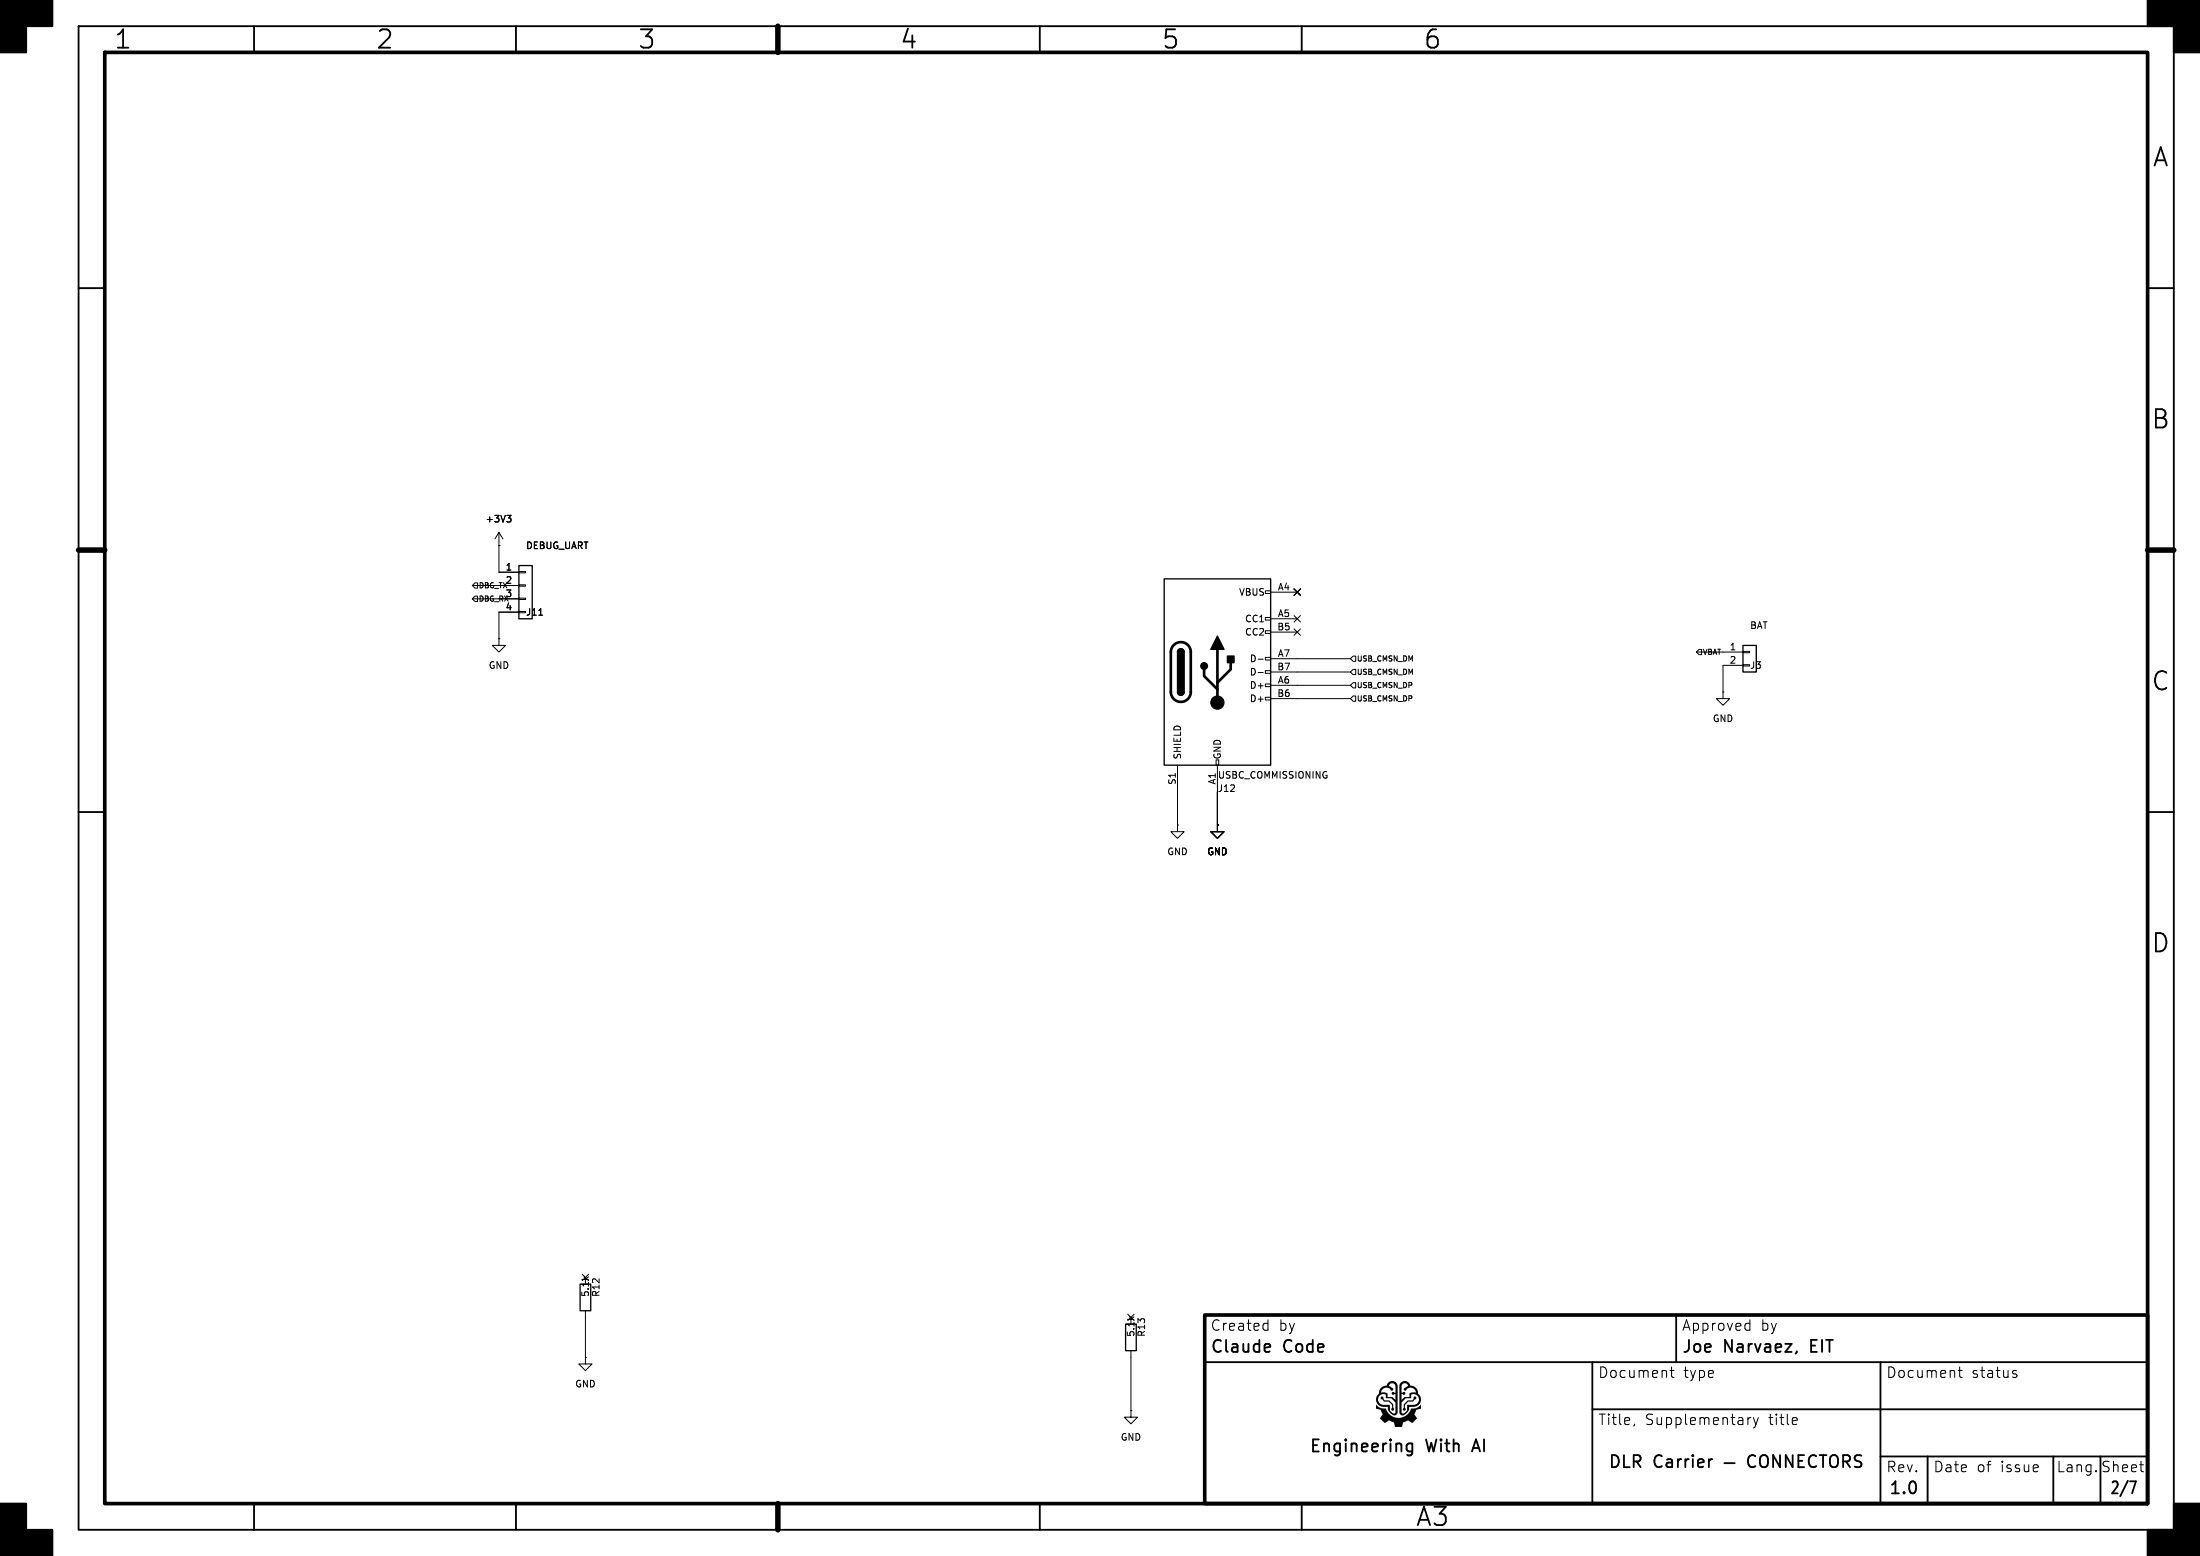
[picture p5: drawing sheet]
(kicad_sch
 (version 20250114)
 (generator "eeschema")
 (generator_version "9.0")
 (paper "A3")
 (title_block
  (title "DLR Carrier — CONNECTORS")
  (rev "1.0")
  (company "Engineering With AI"))
 (lib_symbols
  (symbol "Connector_Generic:Conn_01x04"
   (pin_names
    (offset 1.016) (hide yes)) (exclude_from_sim no) (in_bom yes) (on_board yes)
   (property "Reference" "J" (at 0 5.08 0) (effects (font (size 1.27 1.27))))
   (property "Value" "Conn_01x04" (at 0 -7.62 0) (effects (font (size 1.27 1.27))))
   (property "Footprint" "" (at 0 0 0) (effects (font (size 1.27 1.27)) (hide yes)))
   (property "Datasheet" "~" (at 0 0 0) (effects (font (size 1.27 1.27)) (hide yes)))
   (property "Description" "Generic connector, single row, 01x04, script generated (kicad-library-utils/schlib/autogen/connector/)" (at 0 0 0) (effects (font (size 1.27 1.27)) (hide yes)))
   (symbol "Conn_01x04_1_1"
    (rectangle (start -1.27 3.81) (end 1.27 -6.35) (stroke (width 0.254) (type default)) (fill (type background)))
    (rectangle (start -1.27 2.667) (end 0 2.413) (stroke (width 0.1524) (type default)) (fill (type none)))
    (rectangle (start -1.27 0.127) (end 0 -0.127) (stroke (width 0.1524) (type default)) (fill (type none)))
    (rectangle (start -1.27 -2.413) (end 0 -2.667) (stroke (width 0.1524) (type default)) (fill (type none)))
    (rectangle (start -1.27 -4.953) (end 0 -5.207) (stroke (width 0.1524) (type default)) (fill (type none)))
    (pin passive line (at -5.08 2.54 0) (length 3.81) (name "Pin_1" (effects (font (size 1.27 1.27)))) (number "1" (effects (font (size 1.27 1.27)))))
    (pin passive line (at -5.08 0 0) (length 3.81) (name "Pin_2" (effects (font (size 1.27 1.27)))) (number "2" (effects (font (size 1.27 1.27)))))
    (pin passive line (at -5.08 -2.54 0) (length 3.81) (name "Pin_3" (effects (font (size 1.27 1.27)))) (number "3" (effects (font (size 1.27 1.27)))))
    (pin passive line (at -5.08 -5.08 0) (length 3.81) (name "Pin_4" (effects (font (size 1.27 1.27)))) (number "4" (effects (font (size 1.27 1.27))))))
   (embedded_fonts no))
  (symbol "Connector:USB_C_Receptacle_USB2.0_14P"
   (pin_names
    (offset 1.016)) (exclude_from_sim no) (in_bom yes) (on_board yes)
   (property "Reference" "J" (at 0 22.225 0) (effects (font (size 1.27 1.27))))
   (property "Value" "USB_C_Receptacle_USB2.0_14P" (at 0 19.685 0) (effects (font (size 1.27 1.27))))
   (property "Footprint" "" (at 3.81 0 0) (effects (font (size 1.27 1.27)) (hide yes)))
   (property "Datasheet" "https://www.usb.org/sites/default/files/documents/usb_type-c.zip" (at 3.81 0 0) (effects (font (size 1.27 1.27)) (hide yes)))
   (property "Description" "USB 2.0-only 14P Type-C Receptacle connector" (at 0 0 0) (effects (font (size 1.27 1.27)) (hide yes)))
   (symbol "USB_C_Receptacle_USB2.0_14P_0_0"
    (rectangle (start -0.254 -17.78) (end 0.254 -16.764) (stroke (width 0) (type default)) (fill (type none)))
    (rectangle (start 10.16 15.494) (end 9.144 14.986) (stroke (width 0) (type default)) (fill (type none)))
    (rectangle (start 10.16 10.414) (end 9.144 9.906) (stroke (width 0) (type default)) (fill (type none)))
    (rectangle (start 10.16 7.874) (end 9.144 7.366) (stroke (width 0) (type default)) (fill (type none)))
    (rectangle (start 10.16 2.794) (end 9.144 2.286) (stroke (width 0) (type default)) (fill (type none)))
    (rectangle (start 10.16 0.254) (end 9.144 -0.254) (stroke (width 0) (type default)) (fill (type none)))
    (rectangle (start 10.16 -2.286) (end 9.144 -2.794) (stroke (width 0) (type default)) (fill (type none)))
    (rectangle (start 10.16 -4.826) (end 9.144 -5.334) (stroke (width 0) (type default)) (fill (type none))))
   (symbol "USB_C_Receptacle_USB2.0_14P_0_1"
    (rectangle (start -10.16 17.78) (end 10.16 -17.78) (stroke (width 0.254) (type default)) (fill (type background)))
    (polyline (pts (xy -8.89 -3.81) (xy -8.89 3.81)) (stroke (width 0.508) (type default)) (fill (type none)))
    (rectangle (start -7.62 -3.81) (end -6.35 3.81) (stroke (width 0.254) (type default)) (fill (type outline)))
    (arc (start -7.62 3.81) (mid -6.985 4.4423) (end -6.35 3.81) (stroke (width 0.254) (type default)) (fill (type none)))
    (arc (start -7.62 3.81) (mid -6.985 4.4423) (end -6.35 3.81) (stroke (width 0.254) (type default)) (fill (type outline)))
    (arc (start -8.89 3.81) (mid -6.985 5.7067) (end -5.08 3.81) (stroke (width 0.508) (type default)) (fill (type none)))
    (arc (start -5.08 -3.81) (mid -6.985 -5.7067) (end -8.89 -3.81) (stroke (width 0.508) (type default)) (fill (type none)))
    (arc (start -6.35 -3.81) (mid -6.985 -4.4423) (end -7.62 -3.81) (stroke (width 0.254) (type default)) (fill (type none)))
    (arc (start -6.35 -3.81) (mid -6.985 -4.4423) (end -7.62 -3.81) (stroke (width 0.254) (type default)) (fill (type outline)))
    (polyline (pts (xy -5.08 3.81) (xy -5.08 -3.81)) (stroke (width 0.508) (type default)) (fill (type none)))
    (circle (center -2.54 1.143) (radius 0.635) (stroke (width 0.254) (type default)) (fill (type outline)))
    (polyline (pts (xy -1.27 4.318) (xy 0 6.858) (xy 1.27 4.318) (xy -1.27 4.318)) (stroke (width 0.254) (type default)) (fill (type outline)))
    (polyline (pts (xy 0 -2.032) (xy 2.54 0.508) (xy 2.54 1.778)) (stroke (width 0.508) (type default)) (fill (type none)))
    (polyline (pts (xy 0 -3.302) (xy -2.54 -0.762) (xy -2.54 0.508)) (stroke (width 0.508) (type default)) (fill (type none)))
    (polyline (pts (xy 0 -5.842) (xy 0 4.318)) (stroke (width 0.508) (type default)) (fill (type none)))
    (circle (center 0 -5.842) (radius 1.27) (stroke (width 0) (type default)) (fill (type outline)))
    (rectangle (start 1.905 1.778) (end 3.175 3.048) (stroke (width 0.254) (type default)) (fill (type outline))))
   (symbol "USB_C_Receptacle_USB2.0_14P_1_1"
    (pin passive line (at -7.62 -22.86 90) (length 5.08) (name "SHIELD" (effects (font (size 1.27 1.27)))) (number "S1" (effects (font (size 1.27 1.27)))))
    (pin passive line (at 0 -22.86 90) (length 5.08) (name "GND" (effects (font (size 1.27 1.27)))) (number "A1" (effects (font (size 1.27 1.27)))))
    (pin passive line (at 0 -22.86 90) (length 5.08) (hide yes) (name "GND" (effects (font (size 1.27 1.27)))) (number "A12" (effects (font (size 1.27 1.27)))))
    (pin passive line (at 0 -22.86 90) (length 5.08) (hide yes) (name "GND" (effects (font (size 1.27 1.27)))) (number "B1" (effects (font (size 1.27 1.27)))))
    (pin passive line (at 0 -22.86 90) (length 5.08) (hide yes) (name "GND" (effects (font (size 1.27 1.27)))) (number "B12" (effects (font (size 1.27 1.27)))))
    (pin passive line (at 15.24 15.24 180) (length 5.08) (name "VBUS" (effects (font (size 1.27 1.27)))) (number "A4" (effects (font (size 1.27 1.27)))))
    (pin passive line (at 15.24 15.24 180) (length 5.08) (hide yes) (name "VBUS" (effects (font (size 1.27 1.27)))) (number "A9" (effects (font (size 1.27 1.27)))))
    (pin passive line (at 15.24 15.24 180) (length 5.08) (hide yes) (name "VBUS" (effects (font (size 1.27 1.27)))) (number "B4" (effects (font (size 1.27 1.27)))))
    (pin passive line (at 15.24 15.24 180) (length 5.08) (hide yes) (name "VBUS" (effects (font (size 1.27 1.27)))) (number "B9" (effects (font (size 1.27 1.27)))))
    (pin bidirectional line (at 15.24 10.16 180) (length 5.08) (name "CC1" (effects (font (size 1.27 1.27)))) (number "A5" (effects (font (size 1.27 1.27)))))
    (pin bidirectional line (at 15.24 7.62 180) (length 5.08) (name "CC2" (effects (font (size 1.27 1.27)))) (number "B5" (effects (font (size 1.27 1.27)))))
    (pin bidirectional line (at 15.24 2.54 180) (length 5.08) (name "D-" (effects (font (size 1.27 1.27)))) (number "A7" (effects (font (size 1.27 1.27)))))
    (pin bidirectional line (at 15.24 0 180) (length 5.08) (name "D-" (effects (font (size 1.27 1.27)))) (number "B7" (effects (font (size 1.27 1.27)))))
    (pin bidirectional line (at 15.24 -2.54 180) (length 5.08) (name "D+" (effects (font (size 1.27 1.27)))) (number "A6" (effects (font (size 1.27 1.27)))))
    (pin bidirectional line (at 15.24 -5.08 180) (length 5.08) (name "D+" (effects (font (size 1.27 1.27)))) (number "B6" (effects (font (size 1.27 1.27))))))
   (embedded_fonts no))
  (symbol "Connector_Generic:Conn_01x02"
   (pin_names
    (offset 1.016) (hide yes)) (exclude_from_sim no) (in_bom yes) (on_board yes)
   (property "Reference" "J" (at 0 2.54 0) (effects (font (size 1.27 1.27))))
   (property "Value" "Conn_01x02" (at 0 -5.08 0) (effects (font (size 1.27 1.27))))
   (property "Footprint" "" (at 0 0 0) (effects (font (size 1.27 1.27)) (hide yes)))
   (property "Datasheet" "~" (at 0 0 0) (effects (font (size 1.27 1.27)) (hide yes)))
   (property "Description" "Generic connector, single row, 01x02, script generated (kicad-library-utils/schlib/autogen/connector/)" (at 0 0 0) (effects (font (size 1.27 1.27)) (hide yes)))
   (symbol "Conn_01x02_1_1"
    (rectangle (start -1.27 1.27) (end 1.27 -3.81) (stroke (width 0.254) (type default)) (fill (type background)))
    (rectangle (start -1.27 0.127) (end 0 -0.127) (stroke (width 0.1524) (type default)) (fill (type none)))
    (rectangle (start -1.27 -2.413) (end 0 -2.667) (stroke (width 0.1524) (type default)) (fill (type none)))
    (pin passive line (at -5.08 0 0) (length 3.81) (name "Pin_1" (effects (font (size 1.27 1.27)))) (number "1" (effects (font (size 1.27 1.27)))))
    (pin passive line (at -5.08 -2.54 0) (length 3.81) (name "Pin_2" (effects (font (size 1.27 1.27)))) (number "2" (effects (font (size 1.27 1.27))))))
   (embedded_fonts no))
  (symbol "Device:R"
   (pin_numbers (hide yes))
   (pin_names
    (offset 0)) (exclude_from_sim no) (in_bom yes) (on_board yes)
   (property "Reference" "R" (at 2.032 0 90) (effects (font (size 1.27 1.27))))
   (property "Value" "R" (at 0 0 90) (effects (font (size 1.27 1.27))))
   (property "Footprint" "" (at -1.778 0 90) (effects (font (size 1.27 1.27)) (hide yes)))
   (property "Datasheet" "~" (at 0 0 0) (effects (font (size 1.27 1.27)) (hide yes)))
   (property "Description" "Resistor" (at 0 0 0) (effects (font (size 1.27 1.27)) (hide yes)))
   (symbol "R_0_1"
    (rectangle (start -1.016 -2.54) (end 1.016 2.54) (stroke (width 0.254) (type default)) (fill (type none))))
   (symbol "R_1_1"
    (pin passive line (at 0 3.81 270) (length 1.27) (name "~" (effects (font (size 1.27 1.27)))) (number "1" (effects (font (size 1.27 1.27)))))
    (pin passive line (at 0 -3.81 90) (length 1.27) (name "~" (effects (font (size 1.27 1.27)))) (number "2" (effects (font (size 1.27 1.27))))))
   (embedded_fonts no))
  (symbol "power:+3V3"
   (power)
   (pin_numbers (hide yes))
   (pin_names
    (offset 0) (hide yes)) (exclude_from_sim no) (in_bom yes) (on_board yes)
   (property "Reference" "#PWR" (at 0 -3.81 0) (effects (font (size 1.27 1.27)) (hide yes)))
   (property "Value" "+3V3" (at 0 3.556 0) (effects (font (size 1.27 1.27))))
   (property "Footprint" "" (at 0 0 0) (effects (font (size 1.27 1.27)) (hide yes)))
   (property "Datasheet" "" (at 0 0 0) (effects (font (size 1.27 1.27)) (hide yes)))
   (property "Description" "Power symbol creates a global label with name \"+3V3\"" (at 0 0 0) (effects (font (size 1.27 1.27)) (hide yes)))
   (symbol "+3V3_0_1"
    (polyline (pts (xy -0.762 1.27) (xy 0 2.54)) (stroke (width 0) (type default)) (fill (type none)))
    (polyline (pts (xy 0 2.54) (xy 0.762 1.27)) (stroke (width 0) (type default)) (fill (type none)))
    (polyline (pts (xy 0 0) (xy 0 2.54)) (stroke (width 0) (type default)) (fill (type none))))
   (symbol "+3V3_1_1"
    (pin power_in line (at 0 0 90) (length 0) (name "~" (effects (font (size 1.27 1.27)))) (number "1" (effects (font (size 1.27 1.27))))))
   (embedded_fonts no))
  (symbol "power:GND"
   (power)
   (pin_numbers (hide yes))
   (pin_names
    (offset 0) (hide yes)) (exclude_from_sim no) (in_bom yes) (on_board yes)
   (property "Reference" "#PWR" (at 0 -6.35 0) (effects (font (size 1.27 1.27)) (hide yes)))
   (property "Value" "GND" (at 0 -3.81 0) (effects (font (size 1.27 1.27))))
   (property "Footprint" "" (at 0 0 0) (effects (font (size 1.27 1.27)) (hide yes)))
   (property "Datasheet" "" (at 0 0 0) (effects (font (size 1.27 1.27)) (hide yes)))
   (property "Description" "Power symbol creates a global label with name \"GND\" , ground" (at 0 0 0) (effects (font (size 1.27 1.27)) (hide yes)))
   (symbol "GND_0_1"
    (polyline (pts (xy 0 0) (xy 0 -1.27) (xy 1.27 -1.27) (xy 0 -2.54) (xy -1.27 -1.27) (xy 0 -1.27)) (stroke (width 0) (type default)) (fill (type none))))
   (symbol "GND_1_1"
    (pin power_in line (at 0 0 270) (length 0) (name "~" (effects (font (size 1.27 1.27)))) (number "1" (effects (font (size 1.27 1.27))))))
   (embedded_fonts no)))
 (symbol
  (lib_id "Connector_Generic:Conn_01x04")
  (at 100.33 111.76 0)
  (unit 1)
  (exclude_from_sim no)
  (in_bom yes)
  (on_board yes)
  (dnp no)
  (fields_autoplaced no)
  (property "Reference" "J11" (at 100.33 116.84 0.0000) (effects (font (size 1.27 1.27)) (justify left)))
  (property "Value" "DEBUG_UART" (at 100.33 104.14 0.0000) (effects (font (size 1.27 1.27)) (justify left)))
  (property "Footprint" "Connector_PinHeader_2.54mm:PinHeader_1x04_P2.54mm_Vertical" (at 100.33 111.76 0.0000) (effects (font (size 1.27 1.27)) (hide yes)))
  (pin "1")
  (pin "2")
  (pin "3")
  (pin "4"))
 (symbol
  (lib_id "Connector:USB_C_Receptacle_USB2.0_14P")
  (at 232.41 128.27 0)
  (unit 1)
  (exclude_from_sim no)
  (in_bom yes)
  (on_board yes)
  (dnp no)
  (fields_autoplaced no)
  (property "Reference" "J12" (at 232.41 150.495 0.0000) (effects (font (size 1.27 1.27)) (justify left)))
  (property "Value" "USBC_COMMISSIONING" (at 232.41 147.955 0.0000) (effects (font (size 1.27 1.27)) (justify left)))
  (property "Footprint" "Connector_USB:USB_C_Receptacle_GCT_USB4085" (at 236.22 128.27 0.0000) (effects (font (size 1.27 1.27)) (hide yes)))
  (pin "S1")
  (pin "A1")
  (pin "A12")
  (pin "B1")
  (pin "B12")
  (pin "A4")
  (pin "A9")
  (pin "B4")
  (pin "B9")
  (pin "A5")
  (pin "B5")
  (pin "A7")
  (pin "B7")
  (pin "A6")
  (pin "B6"))
 (symbol
  (lib_id "Connector_Generic:Conn_01x02")
  (at 334.01 124.46 0)
  (unit 1)
  (exclude_from_sim no)
  (in_bom yes)
  (on_board yes)
  (dnp no)
  (fields_autoplaced no)
  (property "Reference" "J3" (at 334.01 127 0.0000) (effects (font (size 1.27 1.27)) (justify left)))
  (property "Value" "BAT" (at 334.01 119.38 0.0000) (effects (font (size 1.27 1.27)) (justify left)))
  (property "Footprint" "TerminalBlock_Phoenix:TerminalBlock_Phoenix_MKDS-1,5-2-5.08_1x02_P5.08mm_Horizontal" (at 334.01 124.46 0.0000) (effects (font (size 1.27 1.27)) (hide yes)))
  (pin "1")
  (pin "2"))
 (symbol
  (lib_id "Device:R")
  (at 111.76 247.65 0)
  (unit 1)
  (exclude_from_sim no)
  (in_bom yes)
  (on_board yes)
  (dnp no)
  (fields_autoplaced no)
  (property "Reference" "R12" (at 113.792 247.65 90) (effects (font (size 1.27 1.27)) (justify left)))
  (property "Value" "5.1k" (at 111.76 247.65 90) (effects (font (size 1.27 1.27)) (justify left)))
  (property "Footprint" "Resistor_SMD:R_0402_1005Metric" (at 109.982 247.65 90) (effects (font (size 1.27 1.27)) (hide yes)))
  (pin "1")
  (pin "2"))
 (symbol
  (lib_id "Device:R")
  (at 215.9 255.27 0)
  (unit 1)
  (exclude_from_sim no)
  (in_bom yes)
  (on_board yes)
  (dnp no)
  (fields_autoplaced no)
  (property "Reference" "R13" (at 217.932 255.27 90) (effects (font (size 1.27 1.27)) (justify left)))
  (property "Value" "5.1k" (at 215.9 255.27 90) (effects (font (size 1.27 1.27)) (justify left)))
  (property "Footprint" "Resistor_SMD:R_0402_1005Metric" (at 214.122 255.27 90) (effects (font (size 1.27 1.27)) (hide yes)))
  (pin "1")
  (pin "2"))
 (symbol
  (lib_id "power:+3V3")
  (at 95.25 104.14 0)
  (unit 1)
  (exclude_from_sim no)
  (in_bom yes)
  (on_board yes)
  (dnp no)
  (fields_autoplaced no)
  (property "Reference" "#PWR001" (at 95.25 100.33 0.0000) (effects (font (size 1.27 1.27)) (justify left) (hide yes)))
  (property "Value" "+3V3" (at 95.25 99.06 0) (effects (font (size 1.27 1.27))))
  (pin "1"))
 (symbol
  (lib_id "power:GND")
  (at 95.25 121.92 0)
  (unit 1)
  (exclude_from_sim no)
  (in_bom yes)
  (on_board yes)
  (dnp no)
  (fields_autoplaced no)
  (property "Reference" "#PWR002" (at 95.25 115.57 0.0000) (effects (font (size 1.27 1.27)) (justify left) (hide yes)))
  (property "Value" "GND" (at 95.25 127 0) (effects (font (size 1.27 1.27))))
  (pin "1"))
 (symbol
  (lib_id "power:GND")
  (at 232.41 157.48 0)
  (unit 1)
  (exclude_from_sim no)
  (in_bom yes)
  (on_board yes)
  (dnp no)
  (fields_autoplaced no)
  (property "Reference" "#PWR003" (at 232.41 151.13 0.0000) (effects (font (size 1.27 1.27)) (justify left) (hide yes)))
  (property "Value" "GND" (at 232.41 162.56 0) (effects (font (size 1.27 1.27))))
  (pin "1"))
 (symbol
  (lib_id "power:GND")
  (at 232.41 157.48 0)
  (unit 1)
  (exclude_from_sim no)
  (in_bom yes)
  (on_board yes)
  (dnp no)
  (fields_autoplaced no)
  (property "Reference" "#PWR004" (at 232.41 151.13 0.0000) (effects (font (size 1.27 1.27)) (justify left) (hide yes)))
  (property "Value" "GND" (at 232.41 162.56 0) (effects (font (size 1.27 1.27))))
  (pin "1"))
 (symbol
  (lib_id "power:GND")
  (at 232.41 157.48 0)
  (unit 1)
  (exclude_from_sim no)
  (in_bom yes)
  (on_board yes)
  (dnp no)
  (fields_autoplaced no)
  (property "Reference" "#PWR005" (at 232.41 151.13 0.0000) (effects (font (size 1.27 1.27)) (justify left) (hide yes)))
  (property "Value" "GND" (at 232.41 162.56 0) (effects (font (size 1.27 1.27))))
  (pin "1"))
 (symbol
  (lib_id "power:GND")
  (at 232.41 157.48 0)
  (unit 1)
  (exclude_from_sim no)
  (in_bom yes)
  (on_board yes)
  (dnp no)
  (fields_autoplaced no)
  (property "Reference" "#PWR006" (at 232.41 151.13 0.0000) (effects (font (size 1.27 1.27)) (justify left) (hide yes)))
  (property "Value" "GND" (at 232.41 162.56 0) (effects (font (size 1.27 1.27))))
  (pin "1"))
 (symbol
  (lib_id "power:GND")
  (at 224.79 157.48 0)
  (unit 1)
  (exclude_from_sim no)
  (in_bom yes)
  (on_board yes)
  (dnp no)
  (fields_autoplaced no)
  (property "Reference" "#PWR007" (at 224.79 151.13 0.0000) (effects (font (size 1.27 1.27)) (justify left) (hide yes)))
  (property "Value" "GND" (at 224.79 162.56 0) (effects (font (size 1.27 1.27))))
  (pin "1"))
 (symbol
  (lib_id "power:GND")
  (at 328.93 132.08 0)
  (unit 1)
  (exclude_from_sim no)
  (in_bom yes)
  (on_board yes)
  (dnp no)
  (fields_autoplaced no)
  (property "Reference" "#PWR008" (at 328.93 125.73 0.0000) (effects (font (size 1.27 1.27)) (justify left) (hide yes)))
  (property "Value" "GND" (at 328.93 137.16 0) (effects (font (size 1.27 1.27))))
  (pin "1"))
 (symbol
  (lib_id "power:GND")
  (at 111.76 259.08 0)
  (unit 1)
  (exclude_from_sim no)
  (in_bom yes)
  (on_board yes)
  (dnp no)
  (fields_autoplaced no)
  (property "Reference" "#PWR009" (at 111.76 252.73 0.0000) (effects (font (size 1.27 1.27)) (justify left) (hide yes)))
  (property "Value" "GND" (at 111.76 264.16 0) (effects (font (size 1.27 1.27))))
  (pin "1"))
 (symbol
  (lib_id "power:GND")
  (at 215.9 269.24 0)
  (unit 1)
  (exclude_from_sim no)
  (in_bom yes)
  (on_board yes)
  (dnp no)
  (fields_autoplaced no)
  (property "Reference" "#PWR010" (at 215.9 262.89 0.0000) (effects (font (size 1.27 1.27)) (justify left) (hide yes)))
  (property "Value" "GND" (at 215.9 274.32 0) (effects (font (size 1.27 1.27))))
  (pin "1"))
 (wire
  (pts (xy 95.25 109.22) (xy 95.25 104.14))
  (stroke (width 0) (type default)))
 (wire
  (pts (xy 95.25 114.3) (xy 90.17 114.3))
  (stroke (width 0) (type default)))
 (wire
  (pts (xy 95.25 111.76) (xy 90.17 111.76))
  (stroke (width 0) (type default)))
 (wire
  (pts (xy 95.25 116.84) (xy 95.25 121.92))
  (stroke (width 0) (type default)))
 (wire
  (pts (xy 232.41 151.13) (xy 232.41 157.48))
  (stroke (width 0) (type default)))
 (wire
  (pts (xy 232.41 151.13) (xy 232.41 157.48))
  (stroke (width 0) (type default)))
 (wire
  (pts (xy 232.41 151.13) (xy 232.41 157.48))
  (stroke (width 0) (type default)))
 (wire
  (pts (xy 232.41 151.13) (xy 232.41 157.48))
  (stroke (width 0) (type default)))
 (wire
  (pts (xy 224.79 151.13) (xy 224.79 157.48))
  (stroke (width 0) (type default)))
 (wire
  (pts (xy 328.93 127) (xy 328.93 132.08))
  (stroke (width 0) (type default)))
 (wire
  (pts (xy 111.76 251.46) (xy 111.76 259.08))
  (stroke (width 0) (type default)))
 (wire
  (pts (xy 215.9 259.08) (xy 215.9 269.24))
  (stroke (width 0) (type default)))
 (wire
  (pts (xy 247.65 125.73) (xy 257.81 125.73))
  (stroke (width 0) (type default)))
 (wire
  (pts (xy 247.65 128.27) (xy 257.81 128.27))
  (stroke (width 0) (type default)))
 (wire
  (pts (xy 247.65 130.81) (xy 257.81 130.81))
  (stroke (width 0) (type default)))
 (wire
  (pts (xy 247.65 133.35) (xy 257.81 133.35))
  (stroke (width 0) (type default)))
 (wire
  (pts (xy 328.93 124.46) (xy 323.85 124.46))
  (stroke (width 0) (type default)))
 (hierarchical_label "DBG_RX"
  (shape input)
  (at 90.17 114.3 180)
  (effects (font (size 1 1)) (justify left)))
 (hierarchical_label "DBG_TX"
  (shape input)
  (at 90.17 111.76 180)
  (effects (font (size 1 1)) (justify left)))
 (hierarchical_label "USB_CMSN_DM"
  (shape input)
  (at 257.81 125.73 0)
  (effects (font (size 1 1)) (justify left)))
 (hierarchical_label "USB_CMSN_DM"
  (shape input)
  (at 257.81 128.27 0)
  (effects (font (size 1 1)) (justify left)))
 (hierarchical_label "USB_CMSN_DP"
  (shape input)
  (at 257.81 130.81 0)
  (effects (font (size 1 1)) (justify left)))
 (hierarchical_label "USB_CMSN_DP"
  (shape input)
  (at 257.81 133.35 0)
  (effects (font (size 1 1)) (justify left)))
 (hierarchical_label "VBAT"
  (shape input)
  (at 323.85 124.46 180)
  (effects (font (size 1 1)) (justify left)))
 (no_connect
  (at 247.65 118.11))
 (no_connect
  (at 111.76 243.84))
 (no_connect
  (at 247.65 120.65))
 (no_connect
  (at 215.9 251.46))
 (no_connect
  (at 247.65 113.03))
 (no_connect
  (at 247.65 113.03))
 (no_connect
  (at 247.65 113.03))
 (no_connect
  (at 247.65 113.03))
 (sheet_instances
  (path ""
   (page "1")))
 (embedded_fonts no))
